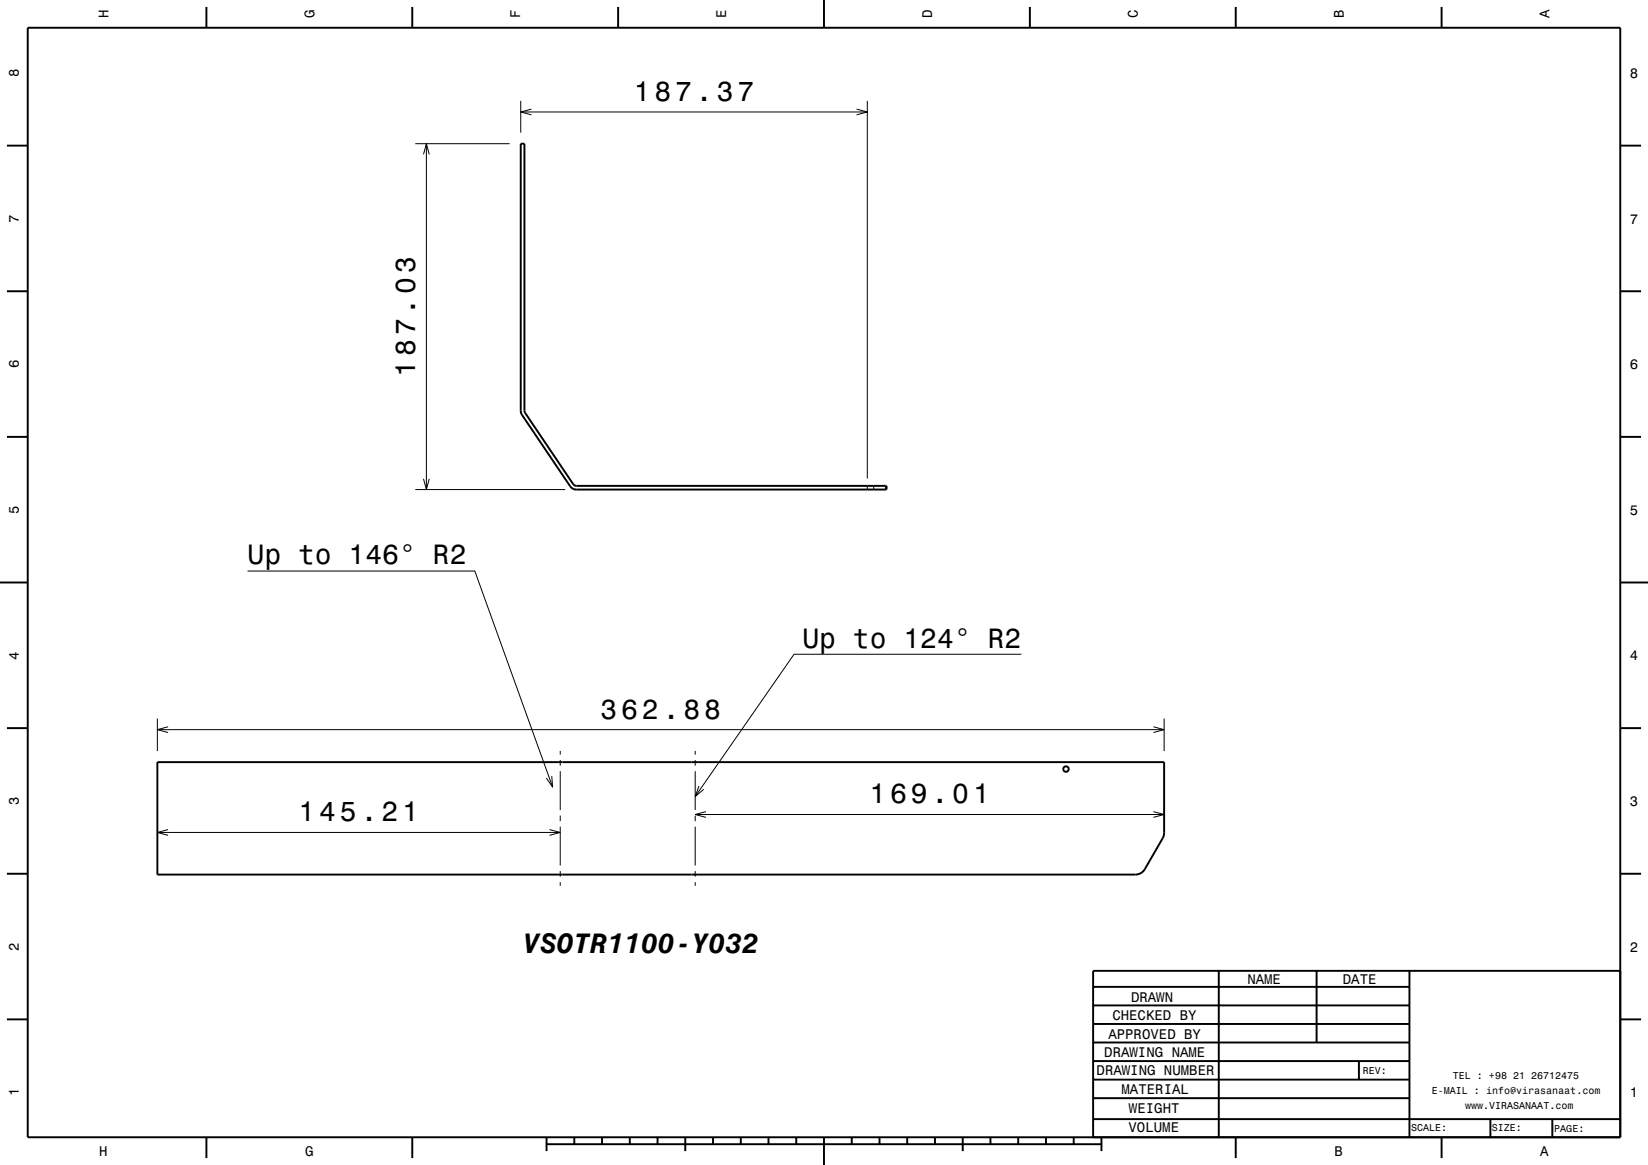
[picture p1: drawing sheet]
<svg xmlns="http://www.w3.org/2000/svg" width="297mm" height="210mm" viewBox="0 0 297 210" stroke-linecap="round" stroke-linejoin="round" font-family="sans-serif">
<g fill="none" stroke="#000" stroke-width=".18">
<path d="M93.8 18.2v5.7M95.8 19.7l-2 .5 2 .5M154.4 19.7l1.9 .5-1.9 .5M156.3 18.2v68M74.8 25.9h17M76.3 27.8l.5-1.9 .6 1.9M76.8 25.9v62.3M93.8 20.2h62.5M74.8 88.2h27.1M76.3 86.3l.5 1.9 .6-1.9M156.3 87.6v.6M157.5 87.6v.6"/>
<path d="M159.6 87.6v.6M44.6 102.9h41l14 39M184.1 117.9h-41l-17.8 25.7M28.4 129.5v5.9M28.4 131.5h181.4M30.3 131l-1.9 .5 1.9 .5M99.4 139.9l.2 2-1.1-1.7M101 135.4v.6M101 137v1M101 139v7M125.3 135.4v.6M125.3 137v1"/>
<path d="M125.3 139v7M207.9 131l1.9 .5-1.9 .5M209.8 129.5v5.9M28.4 150.1h72.6M30.3 149.5l-1.9 .6 1.9 .5M99 149.5l2 .6-2 .5M101 147v1M101 149v7M101 157v1M101 159v.7M125.3 147v1M125.3 149v7"/>
<path d="M125.3 157v1M125.3 159v.7M125.3 146.8h84.5M126 141.7l-.7 1.9 1.5-1.3M127.2 146.3l-1.9 .5 1.9 .5M207.9 146.3l1.9 .5-1.9 .5"/>
</g>
<g fill="none" stroke="#000" stroke-width=".35">
<path d="M5 5h287v200h-287zM37.2 1.3v3.7M74.3 1.3v3.7M111.4 1.3v3.7M148.5 0v5M185.6 1.3v3.7M222.7 1.3v3.7M259.8 1.3v3.7M1.2 26.3h3.8M93.8 25.9h.7v48.1l.1 .4 8.9 13.1 .4 .1h55.9v.6h-55.9l-.6-.1-.4-.2-8.8-13.1-.2-.5zM292 26.3h3.8M1.2 52.5h3.8"/>
<path d="M292 52.5h3.8M1.2 78.8h3.8M292 78.8h3.8M0 105h5M292 105h5M1.2 131.3h3.8M28.4 137.4h181.4v13l-.3 .7-3.2 5.6a1.99 1.99 0 0 1-1.7 1h-176.2zM292 131.3h3.8M1.2 157.5h3.8M292 157.5h3.8M197 177.9h57M219.6 174.9v30"/>
<path d="M237.3 175v12.9M254 175v30M292 175h-95v30M1.2 183.8h3.8M197 181.2h57M197 184.6h57M197 187.9h57M197 191.3h57M197 194.6h57M197 198h57M244.9 191.3v3.3M292 183.8h3.8"/>
<path d="M37.2 205v3.8M74.3 205v3.8M98.5 206.3h100M98.5 205v2.5M103.5 205v1.3M108.5 205v1.3M113.5 205v1.3M118.5 205v1.3M123.5 205v2.5M128.5 205v1.3M133.5 205v1.3M138.5 205v1.3"/>
<path d="M143.5 205v1.3M148.5 205v5M153.5 205v1.3M158.5 205v1.3M163.5 205v1.3M168.5 205v1.3M173.5 205v2.5M178.5 205v1.3M183.5 205v1.3M188.5 205v1.3M193.5 205v1.3M197 201.7h95"/>
<path d="M198.5 205v2.5M222.7 205v3.8M259.8 205v3.8M268.6 201.7v3.3M279.8 201.8v3.2"/>
<circle cx="192.1" cy="138.6" r=".5"/>
</g>
<g font-size="5">
<text x="114.2" y="18.2">187.37</text>
<text x="74.8" y="67.9" transform="rotate(-90 74.8 67.9)">187.03</text>
<text x="44.6" y="101.7">Up to 146° R2</text>
<text x="144.6" y="116.7">Up to 124° R2</text>
<text x="108.2" y="129.5">362.88</text>
<text x="53.8" y="148.1">145.21</text>
<text x="156.7" y="144.8">169.01</text>
<text x="94.3" y="171.7">VSOTR1100-Y032</text>
</g>
<g font-size="2.5">
<text x="19.6" y="3.3" transform="rotate(-90 19.6 3.3)">H</text>
<text x="56.7" y="3.3" transform="rotate(-90 56.7 3.3)">G</text>
<text x="93.8" y="3.3" transform="rotate(-90 93.8 3.3)">F</text>
<text x="130.9" y="3.3" transform="rotate(-90 130.9 3.3)">E</text>
<text x="168" y="3.3" transform="rotate(-90 168 3.3)">D</text>
<text x="205.1" y="3.3" transform="rotate(-90 205.1 3.3)">C</text>
<text x="242.2" y="3.3" transform="rotate(-90 242.2 3.3)">B</text>
<text x="279.3" y="3.3" transform="rotate(-90 279.3 3.3)">A</text>
<text x="3.4" y="13.9" transform="rotate(-90 3.4 13.9)">8</text>
<text x="293.7" y="14">8</text>
<text x="3.4" y="40.1" transform="rotate(-90 3.4 40.1)">7</text>
<text x="293.7" y="40.3">7</text>
<text x="3.4" y="66.4" transform="rotate(-90 3.4 66.4)">6</text>
<text x="293.7" y="66.5">6</text>
<text x="3.4" y="92.6" transform="rotate(-90 3.4 92.6)">5</text>
<text x="293.7" y="92.8">5</text>
<text x="3.4" y="118.9" transform="rotate(-90 3.4 118.9)">4</text>
<text x="293.7" y="119">4</text>
<text x="3.4" y="145.1" transform="rotate(-90 3.4 145.1)">3</text>
<text x="293.7" y="145.3">3</text>
<text x="3.4" y="171.4" transform="rotate(-90 3.4 171.4)">2</text>
<text x="293.7" y="171.5">2</text>
<text x="224.8" y="177.3">NAME</text>
<text x="242" y="177.3">DATE</text>
<text x="200.5" y="183.9">CHECKED BY</text>
<text x="203.8" y="180.5">DRAWN</text>
<text x="199" y="190.6">DRAWING NAME</text>
<text x="199.7" y="187.2">APPROVED BY</text>
<text x="3.4" y="197.6" transform="rotate(-90 3.4 197.6)">1</text>
<text x="197.6" y="193.8">DRAWING NUMBER</text>
<text x="202.1" y="197.2">MATERIAL</text>
<text x="293.7" y="197.8">1</text>
<text x="203.5" y="200.6">WEIGHT</text>
<text x="17.9" y="208.4">H</text>
<text x="55" y="208.4">G</text>
<text x="203.4" y="204.1">VOLUME</text>
<text x="240.5" y="208.4">B</text>
<text x="277.6" y="208.4">A</text>
</g>
<g font-size="1.8">
<text x="245.6" y="193.6">REV:</text>
<text x="258" y="197.2">E-MAIL : info@virasanaat.com</text>
<text x="261.8" y="194.6">TEL : +98 21 26712475</text>
<text x="254.3" y="203.9">SCALE:</text>
<text x="264" y="199.9">www.VIRASANAAT.com</text>
<text x="268.8" y="203.9">SIZE:</text>
<text x="280.1" y="204">PAGE:</text>
</g>
</svg>
